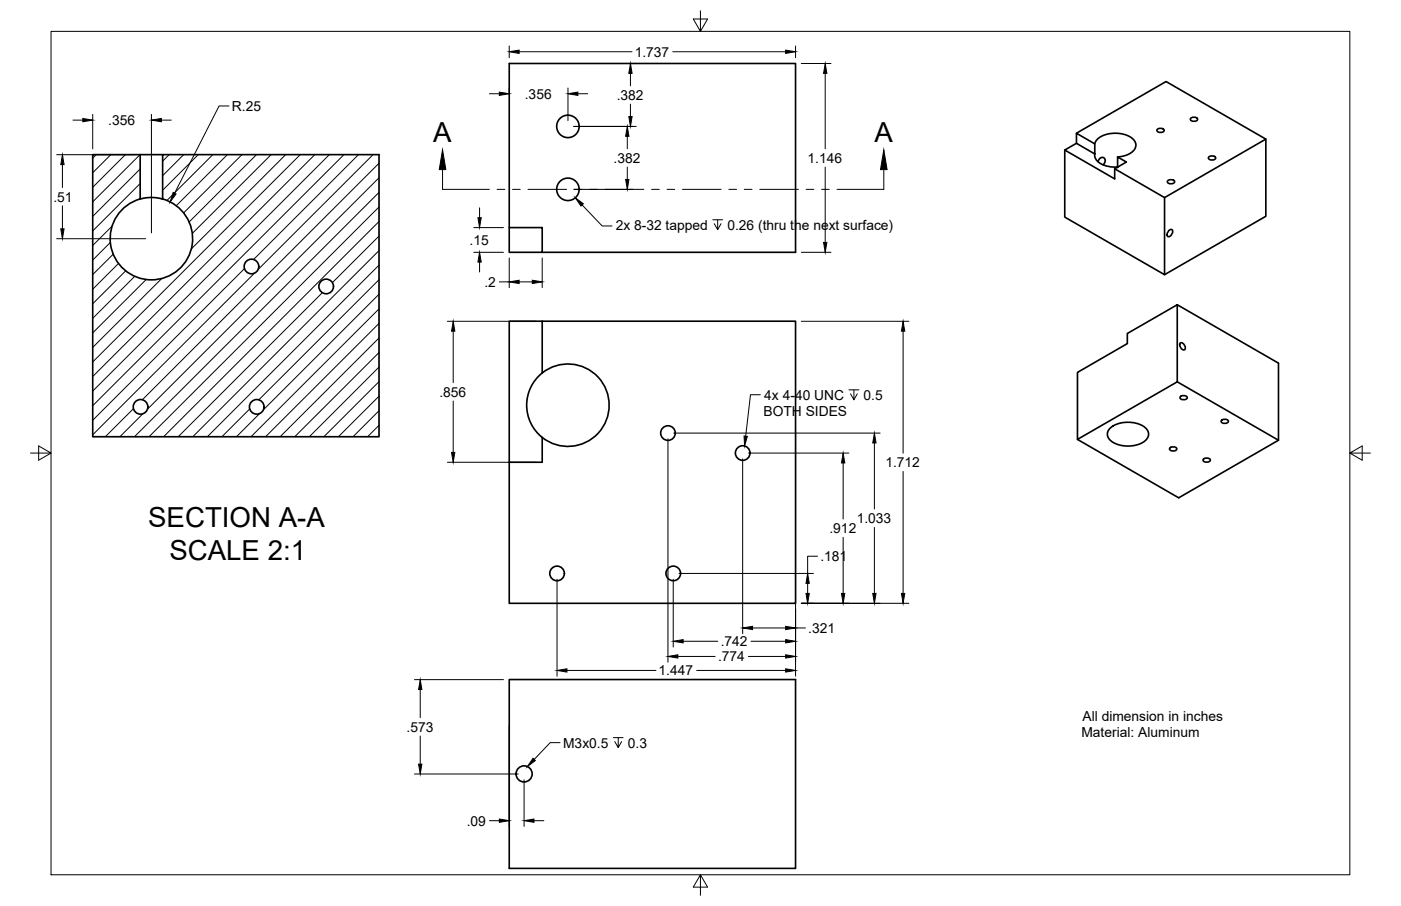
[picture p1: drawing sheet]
<svg xmlns="http://www.w3.org/2000/svg" width="432mm" height="279mm" viewBox="0 0 432 279" stroke-linecap="round" stroke-linejoin="round" font-family="sans-serif">
<!-- layer: Visible -->
<g fill="none" stroke="#000" stroke-width=".51">
<path d="M356.6 40l1.1-.4a.82 .82 0 0 1 1 .8l-1 .5a.82 .82 0 0 1-1.1-.9zM366.9 36.5l1.1-.4a.82 .82 0 0 1 1 .9l-1 .4a.82 .82 0 0 1-1.1-.9zM28.6 47.7h14.6v13.7l3.1-.5 3.8 .5v-13.7h66.7v87h-88.2zM43.2 47.7h6.9M328.2 46.3v20.7l30.7 17.7v-23.8M331.8 44.2l-3.6 2.1 15.4 8.9v-3.2l3.6-2-2.8-1.6v3.1a7.3 7.3 0 0 1-6.8-2.6l-.2-1.4M331.8 41.1l5.6 3.3v3.1l-5.6-3.3zM331.8 41.1l27.6-16 30.7 17.8-31.2 18-15.3-8.9M337.4 44.3a5.6 5.6 0 0 1 5.5-3.2 7.7 7.7 0 0 1 6.8 2.3 2.65 2.65 0 0 1-1.5 4l-1.7 .7-2.1 .3M338.4 49.8l.9-1.1h1l.3 .9-.6 1.3M359.9 55.8l1-.4a.82 .82 0 0 1 1.1 .9l-1.1 .4a.82 .82 0 0 1-1-.9zM372.5 48.5l1.1-.4a.82 .82 0 0 1 1 .9l-1 .4a.82 .82 0 0 1-1.1-.9z"/>
<path d="M390.1 42.9v23.8l-31.2 18M50.1 61.4a12.7 12.7 0 0 1 6.9 19.5 12.7 12.7 0 0 1-20.7 0 12.7 12.7 0 0 1 6.9-19.5M157 70.2h10.1v7.6h-10.1zM157 70.2v-50.6h88.2v58.2h-78.1M360.3 71.1a.63 .63 0 0 1 1.1-.1 1.53 1.53 0 0 1-1.5 1.9l-.2-.9zM167.1 99.1h-10.1v43.5M167.1 99.1h78.1v87h-88.2v-43.5M167.1 99.1v15.9M362.8 94v23.8l-30.7 17.7v-20.6l15.4-8.9v-3.2l15.3-8.8 31.2 18v23.8l-30.7 17.7-31.2-18M167.1 115a12.7 12.7 0 0 0 0 19.9M167.1 115a12.7 12.7 0 0 1 17.3 1.3 12.7 12.7 0 0 1 0 17.3 12.7 12.7 0 0 1-17.3 1.3M362.8 117.8l31.2 18"/>
<path d="M363.8 105.7a1.43 1.43 0 0 1 1.3 2.2 1.43 1.43 0 0 1-1.3-2.2zM167.1 134.9v7.7h-10.1M342.4 131.8a9.1 9.1 0 0 1 11 .6 2.62 2.62 0 0 1-1.3 4.1 9.2 9.2 0 0 1-10.2-1.1 2.44 2.44 0 0 1 .5-3.6zM360.5 138.2l1.1-.4a.82 .82 0 0 1 1 .9l-1 .4a.82 .82 0 0 1-1.1-.9zM363.7 122.4l1.1-.4a.82 .82 0 0 1 1 .9l-1 .4a.82 .82 0 0 1-1.1-.9zM376.4 129.7l1.1-.4a.82 .82 0 0 1 1 .9l-1 .4a.82 .82 0 0 1-1.1-.9zM370.9 141.6l1-.4a.82 .82 0 0 1 1.1 .9l-1.1 .4a.82 .82 0 0 1-1-.9zM157 209.6h88.2v58.2h-88.2z"/>
<circle cx="175" cy="39" r="3.5"/>
<circle cx="175" cy="58.4" r="3.5"/>
<circle cx="77.5" cy="82.2" r="2.25"/>
<circle cx="100.5" cy="88.3" r="2.25"/>
<circle cx="43.3" cy="125.5" r="2.25"/>
<circle cx="79.1" cy="125.5" r="2.25"/>
<circle cx="205.9" cy="133.6" r="2.25"/>
<circle cx="228.9" cy="139.7" r="2.25"/>
<circle cx="171.7" cy="176.8" r="2.25"/>
<circle cx="207.5" cy="176.8" r="2.25"/>
<circle cx="161.5" cy="238.7" r="2.49"/>
</g>
<circle cx="344.4" cy="51.5" r=".24" fill="#000" stroke="#000" stroke-width=".31"/>
<!-- layer: Border -->
<path d="M15.7 9.7h400.3v260.1h-400.3zM215.9 3.3v6.4l-2.2-3.8h4.4l-2.2 3.8M9.4 139.7h6.3l-3.8-2.2v4.4l3.8-2.2M416 139.7l3.8 2.2v-4.4l-3.8 2.2h6.4M215.9 269.8l2.2 3.8h-4.4l2.2-3.8v6.3" fill="none" stroke="#000" stroke-width=".31"/>
<!-- layer: Hatching -->
<g fill="none" stroke="#000" stroke-width=".31">
<path d="M29.7 47.7l-1.1 1.1M34.1 47.7l-5.5 5.6M38.6 47.7l-10 10.1M43.1 47.7l-14.5 14.6M43.2 52.1l-14.6 14.6M43.2 56.6l-14.6 14.6M52.1 47.7l-2 2M56.6 47.7l-6.5 6.5M61.1 47.7l-11 11M65.6 47.7l-14.2 14.1M70.1 47.7l-15.8 15.8M74.5 47.7l-17.9 18"/>
<path d="M79 47.7l-20.7 20.8M83.5 47.7l-24.2 24.3M88 47.7l-29 29.1M92.5 47.7l-63.9 63.9M97 47.7l-68.4 68.4M101.5 47.7l-72.9 72.9M106 47.7l-77.4 77.4M110.5 47.7l-32.4 32.3M115 47.7l-35.4 35.4M116.8 50.3l-72.9 73M116.8 54.8l-71.4 71.4M116.8 59.3l-75.3 75.4"/>
<path d="M34 74.8l-5.4 5.4M34.6 69.7l-6 6M34.9 78.4l-6.3 6.3M43.2 61.1l-.4 .4M116.8 63.8l-70.8 70.9M116.8 68.3l-66.4 66.4M116.8 72.8l-14.4 14.4M116.8 77.3l-57.4 57.4M36.5 81.3l-7.9 7.9M38.7 83.5l-10.1 10.2M41.5 85.2l-12.9 13M45 86.2l-16.4 16.5"/>
<path d="M49.8 85.9l-21.2 21.2M75.3 82.8l-46.7 46.8M78.4 84.3l-49.8 49.8M99.3 90.3l-44.4 44.4M116.8 81.8l-52.9 52.9M116.8 86.3l-37 37M116.8 90.7l-35.6 35.7M116.8 95.3l-39.4 39.4M116.8 99.7l-34.9 35M116.8 104.2l-30.4 30.5M116.8 108.7l-25.9 26M116.8 113.2l-21.4 21.5"/>
<path d="M116.8 117.7l-17 17M41.1 126l-8.6 8.7M44 127.6l-7 7.1M77 126.1l-8.6 8.6M80 127.6l-7.1 7.1M116.8 122.2l-12.5 12.5M116.8 126.7l-8 8M116.8 131.1l-3.5 3.6"/>
</g>
<!-- layer: Annotations -->
<g fill="none" stroke="#000" stroke-width=".31">
<path d="M136.4 52.3v6.1h14.4M153.2 58.4h2.4M158 58.4h2.3M162.7 58.4h11.9M177 58.4h2.4M181.8 58.4h2.3M186.5 58.4h11.9M200.8 58.4h2.4M205.6 58.4h2.4M210.4 58.4h11.8M224.6 58.4h2.4M229.4 58.4h2.4"/>
<path d="M234.2 58.4h11.9M248.5 58.4h2.3M253.2 58.4h2.4M272.4 52.3v6.1h-14.4M179.4 63.2l6.2 6.5h3M219.7 67.8h3M221.2 67.8v3l-1.1-1.8M222.2 69l-1 1.8M234.4 121.7h-3.1l-1.5 12.8M261.7 120.2h3M263.2 120.2v3.1l-1.1-1.8M264.2 121.5l-1 1.8"/>
<path d="M172.6 229h-3l-5 5.2M189 227.5h3M190.5 227.5v3l-1-1.8M191.6 228.7l-1.1 1.8"/>
</g>
<path d="M136.4 46.2l1 6.1h-2zM272.4 46.2l1 6.1h-2zM177.3 61l2.5 1.8-.8 .7zM229.3 134.5l1 .1-.8 2.9zM164.3 233.8l.7 .7-2.5 1.9z" fill="#000" stroke="#000" stroke-width=".31"/>
<!-- layer: Dimensions -->
<g fill="none" stroke="#000" stroke-width=".31">
<path d="M157 14.2v3.6M160 16h34.8M194.1 19.6h2M207.3 16h34.8M245.2 14.2v3.6M247 19.6h9.1M22.5 37h3M28.6 35.3v10.6M46.7 35.3v36.5M49.7 37h3.1M70.6 32.7h-3.1l-13.7 26.9M150.9 28.9h3"/>
<path d="M157 27.1v1.6M175 27.1v10.1M176.8 39h19.3M178.1 28.9h3M194.3 22.6v3.9M194.3 32.1v3.8M254.3 22.6v23.3M17.5 47.7h23.9M19.2 50.8v7M176.8 58.4h18.3M193.3 42v3.9M193.3 51.5v3.9"/>
<path d="M254.3 51.5v23.3M17.5 73.6h27.4M19.2 63.5v7.1M146 77.8h9.2M146 70.2h9.2M147.8 64.1v3M157 79.6v9.1M167.1 79.6v9.1M247 77.8h9.1M137.9 99.1h27.4M147.8 80.8v3.1M153.9 86.9h3.1"/>
<path d="M160 86.9h4.1M247 99.1h33.1M139.7 102.1v15.9M278.3 102.1v37.7M139.7 123.7v15.8M205.9 135.3v68.9M207.6 133.6h63.7M230.7 139.7h30.9M245.2 132.9v75.6M269.5 136.6v20.4M137.9 142.6h27.4M228.9 141.5v53.9"/>
<path d="M259.9 142.8v17.3M278.3 145.4v37.6M171.7 178.6v29.9M207.5 178.6v20.9M209.3 176.8h41.4M248.9 179.9v3.1M252 171.5h-3.1v5.3M259.9 165.7v17.3M269.5 162.6v20.4M210.5 197.8h10.7M231.5 197.8h10.6M231.9 193.7h10.2"/>
<path d="M245.2 193.7h3M247 186.1h33.1M127.7 209.6h27.5M129.5 212.6v8.7M174.7 206.8h27.5M208.9 202.4h11.5M214.7 206.8h27.4M230.7 202.4h11.4M127.7 238.7h32M129.5 227v8.6M157 223.7v31.2M150.9 253.1h3"/>
<path d="M161.5 240.5v14.4M164.6 253.1h3"/>
</g>
<g fill="#000" stroke="#000" stroke-width=".31">
<path d="M157 16l3-.5v1zM242.1 15.5l3.1 .5-3.1 .5zM25.5 36.5l3.1 .5-3.1 .5zM46.7 37l3-.5v1zM153.9 28.4l3.1 .5-3.1 .5zM175 28.9l3.1-.5v1zM193.8 35.9h1l-.5 3.1zM194.3 19.6l.5 3h-1zM254.3 19.6l.5 3h-1zM19.2 47.7l.5 3.1h-1zM53.4 59.4l.9 .4-1.9 2.5zM193.3 39l.5 3h-1z"/>
<path d="M192.8 55.4h1l-.5 3zM18.7 70.6h1l-.5 3zM147.3 67.1h1l-.5 3.1zM253.8 74.8h1l-.5 3zM147.8 77.8l.5 3h-1zM157 86.9l3-.5v1zM164.1 86.4l3 .5-3 .5zM139.7 99.1l.5 3h-1zM278.3 99.1l.5 3h-1zM139.2 139.5h1l-.5 3.1zM269.5 133.6l.5 3h-1zM259.9 139.7l.5 3.1h-1z"/>
<path d="M248.9 176.8l.5 3.1h-1zM207.5 197.8l3-.5v1zM228.9 193.7l3-.6v1.1zM242.1 193.1l3.1 .6-3.1 .5zM242.1 197.3l3.1 .5-3.1 .5zM248.4 183h1l-.5 3.1zM259.4 183h1l-.5 3.1zM269 183h1l-.5 3.1zM277.8 183h1l-.5 3.1zM129.5 209.6l.5 3h-1zM171.7 206.8l3-.6v1.1zM205.9 202.4l3-.5v1z"/>
<path d="M242.1 201.9l3.1 .5-3.1 .5zM242.1 206.2l3.1 .6-3.1 .5zM129 235.6h1l-.5 3.1zM153.9 252.6l3.1 .5-3.1 .5zM161.5 253.1l3.1-.5v1z"/>
</g>
<g font-size="8.5">
<text x="133.5" y="43.7">A</text>
<text x="269.6" y="43.7">A</text>
<text x="45.7" y="162.4">SECTION A-A</text>
<text x="52.2" y="172.7">SCALE 2:1</text>
</g>
<g font-size="4.3">
<text x="195.6" y="17.5">1.737</text>
<text x="71.5" y="34.2">R.25</text>
<text x="161.8" y="30.4">.356</text>
<text x="190.1" y="30.8">.382</text>
<text x="33.4" y="38.5">.356</text>
<text x="189.1" y="50.2">.382</text>
<text x="248.9" y="50.2">1.146</text>
<text x="16.5" y="62.1">.51</text>
<text x="189.8" y="70.8">2x 8-32 tapped</text>
<text x="224.2" y="70.8">0.26 (thru the next surface)</text>
<text x="144.7" y="75.5">.15</text>
<text x="149.3" y="88.5">.2</text>
<text x="135.4" y="122.3">.856</text>
<text x="235.6" y="123.3">4x 4-40 UNC</text>
<text x="266.2" y="123.3">0.5</text>
<text x="235.3" y="128.4">BOTH SIDES</text>
<text x="272.9" y="144.1">1.712</text>
<text x="264" y="161.3">1.033</text>
<text x="255.7" y="164.4">.912</text>
<text x="252.9" y="173">.181</text>
<text x="249.1" y="195.2">.321</text>
<text x="221.3" y="204">.774</text>
<text x="222.1" y="199.3">.742</text>
<text x="203" y="208.3">1.447</text>
<text x="125.3" y="225.6">.573</text>
<text x="333.3" y="227.3">Material: Aluminum</text>
<text x="333.6" y="222.2">All dimension in inches</text>
<text x="173.6" y="230.5">M3x0.5</text>
<text x="193.5" y="230.5">0.3</text>
<text x="143.9" y="254.6">.09</text>
</g>
</svg>
